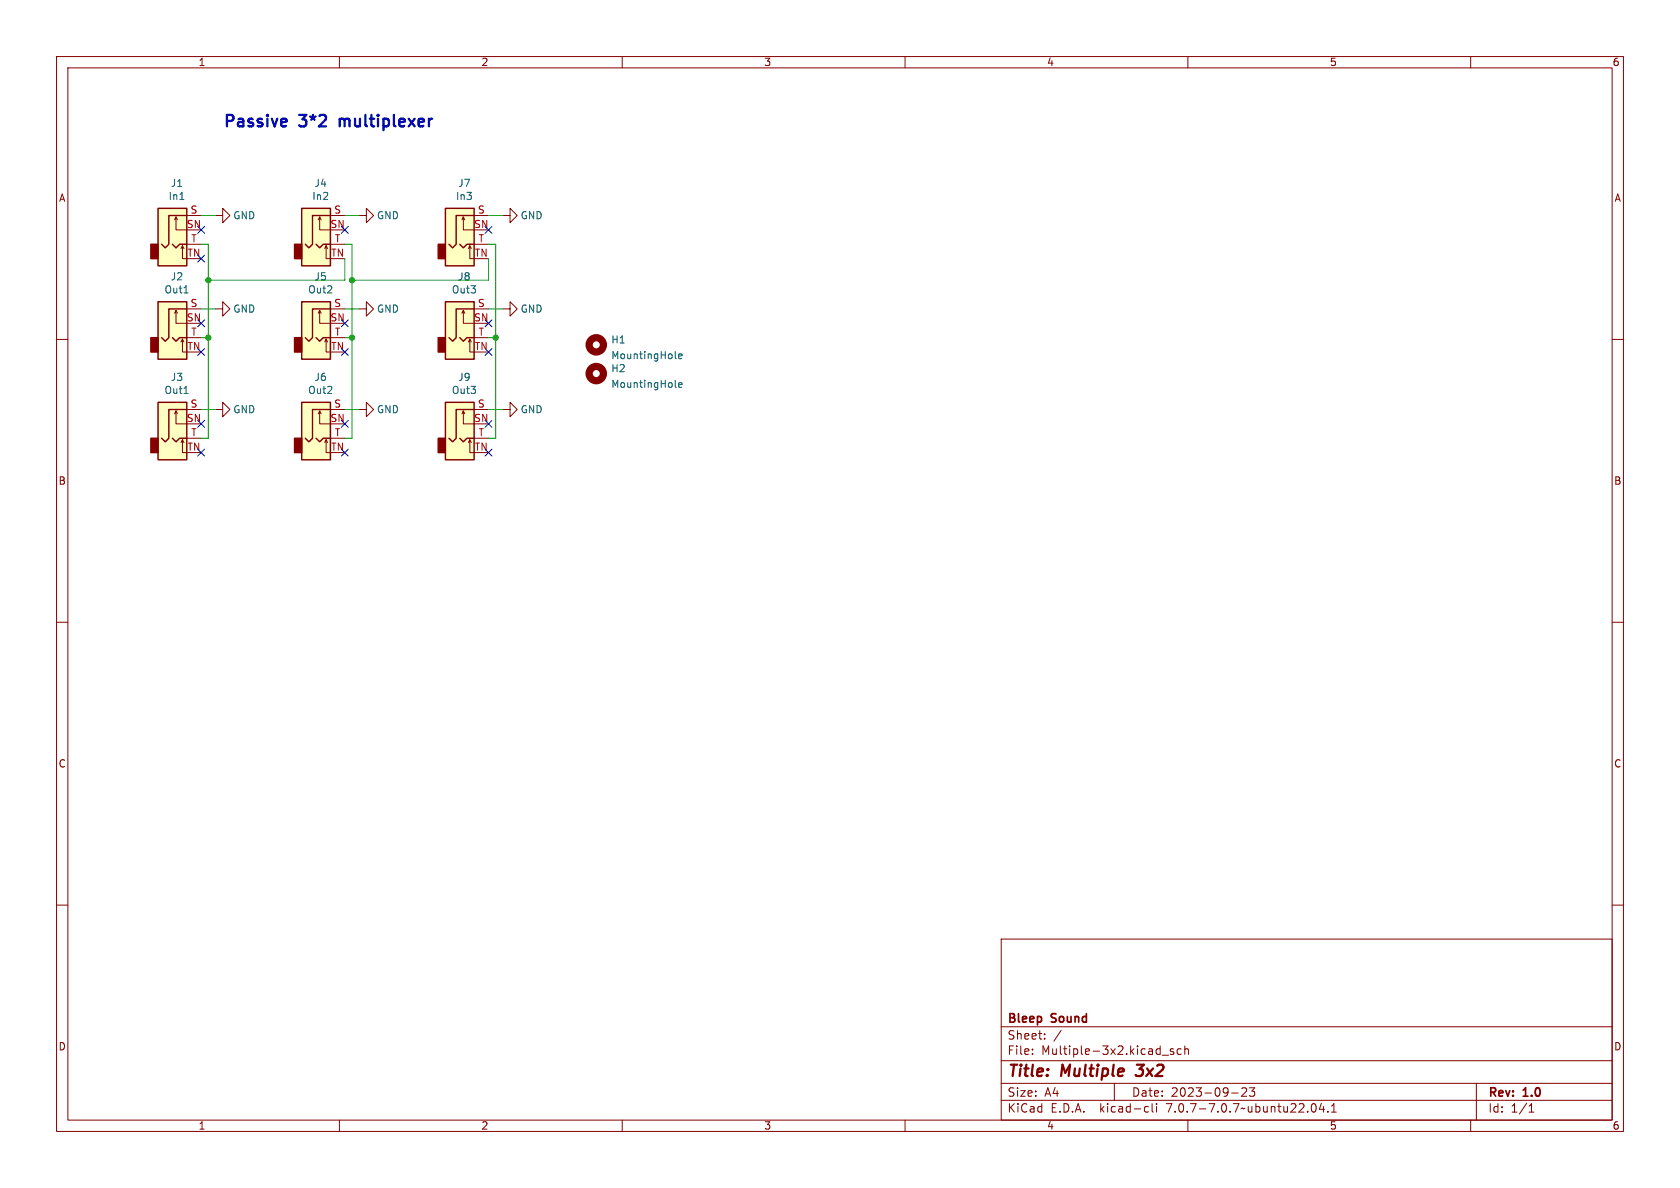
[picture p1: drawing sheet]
<svg xmlns="http://www.w3.org/2000/svg" width="297mm" height="210mm" viewBox="0 0 297 210" stroke-linecap="round" stroke-linejoin="round" font-family="sans-serif">
<g fill="none" stroke="#840000" stroke-width=".18">
<path d="M10 10h277v190h-277zM12 12h273v186h-273zM60 10v2M110 10v2M160 10v2M210 10v2M260 10v2M30.9 38.9l.2-.5v2.2h1.9M31.1 38.4l.3 .5M33 38.1h2.6M38.1 38.1h1.3v-1.3l1.2 1.3-1.2 1.3v-1.3M56.3 38.9l.2-.5v2.2h1.9"/>
<path d="M56.5 38.4l.3 .5M58.4 38.1h2.6M63.5 38.1h1.3v-1.3l1.2 1.3-1.2 1.3v-1.3M81.7 38.9l.2-.5v2.2h1.9M81.9 38.4l.3 .5M83.8 38.1h2.6M88.9 38.1h1.3v-1.3l1.2 1.3-1.2 1.3v-1.3M10 60h2M30.9 55.4l.2-.5v2.3h1.9M31.1 54.9l.3 .5M32 43.9l.3-.5v2.3h.7M32.3 43.4l.2 .5"/>
<path d="M32.3 59.9l.2 .6M33 43.2h2.6M33 54.6h2.6M33 59.7h2.6M38.1 54.6h1.3v-1.3l1.2 1.3-1.2 1.3v-1.3M56.3 55.4l.2-.5v2.3h1.9M56.5 54.9l.3 .5M57.4 43.9l.3-.5v2.3h.7M57.7 43.4l.2 .5M57.7 59.9l.2 .6M58.4 43.2h2.6M58.4 54.6h2.6"/>
<path d="M58.4 59.7h2.6M63.5 54.6h1.3v-1.3l1.2 1.3-1.2 1.3v-1.3M81.7 55.4l.2-.5v2.3h1.9M81.9 54.9l.3 .5M82.8 43.9l.3-.5v2.3h.7M83.1 43.4l.2 .5M83.1 59.9l.2 .6M83.8 43.2h2.6M83.8 54.6h2.6M83.8 59.7h2.6M88.9 54.6h1.3v-1.3l1.2 1.3-1.2 1.3v-1.3M285 60h2"/>
<path d="M30.9 73.2l.2-.6v2.3h1.9M31.1 72.6l.3 .6M32 78.2l.3-.5v2.3h.7M32 60.5l.3-.6v2.3h.7M32.3 77.7l.2 .5M33 72.4h2.6M33 77.5h2.6M38.1 72.4h1.3v-1.3l1.2 1.3-1.2 1.3v-1.3M56.3 73.2l.2-.6v2.3h1.9M56.5 72.6l.3 .6M57.4 78.2l.3-.5v2.3h.7M57.4 60.5l.3-.6v2.3h.7"/>
<path d="M57.7 77.7l.2 .5M58.4 72.4h2.6M58.4 77.5h2.6M63.5 72.4h1.3v-1.3l1.2 1.3-1.2 1.3v-1.3M81.7 73.2l.2-.6v2.3h1.9M81.9 72.6l.3 .6M82.8 60.5l.3-.6v2.3h.7M82.8 78.2l.3-.5v2.3h.7M83.1 77.7l.2 .5M83.8 72.4h2.6M83.8 77.5h2.6M88.9 72.4h1.3v-1.3l1.2 1.3-1.2 1.3v-1.3"/>
<path d="M10 110h2M285 110h2M10 160h2M285 160h2M177 166h108v32h-108zM60 198v2M110 198v2M160 198v2M177 194.5h108M177 191.5h108M177 187.5h108M177 181.5h108"/>
<path d="M182.5 186.3v.1M182.5 185.5v.1M184.7 183.6v.1M184.7 182.8v.1M187.6 182.1l-1.3 2M197 191.5v3M202.6 195.6l.4 .1M203 196.5l-.4 .1M203.7 195.1v1.3l.2 .2M204.5 195.1v.1M204.5 195.6v1M205.5 186.5h1.1"/>
<path d="M207.5 185.5l-.4-.1-.2 .2 .1 .2 .5 .2v.3h-.6M208.8 185.5l-.4-.1-.3 .3v.4l.1 .2h.6M209.5 185.5l.2-.1 .3 .1 .1 .9M209.5 184.9v1.5M210 198v2M217.7 193.2h1.2M219.5 192.4l.6-.1 .2 .1 .1 .3-.9 1.1h.9M220.9 192.3h.9l-.5 .6 .4 .1v.7l-.2 .1h-.4l-.2-.1M232 195.2l.2-.1a.81 .81 0 0 1 .6 .6 .81 .81 0 0 1-.3 .8l-.2 .1a.81 .81 0 0 1-.6-.6 .81 .81 0 0 1 .3-.8zM233.6 195l-.4 1.1h1M234 195.6v1M234.7 196.5v.1"/>
<path d="M235.4 196.6h.8M235.4 195.5l.4-.4v1.5M260 198v2M261 191.5v6.5M270.3 196.6h.9M270.3 195.5l.4-.4v1.5"/>
</g>
<path d="M200.8 190l.2 .2M201 188.2h1.2" fill="none" stroke="#840000" stroke-width=".4"/>
<g fill="#ffffc2" stroke="#ffffc2" stroke-width=".18">
<path d="M53.3 36.8h5.1v10.2h-5.1z"/>
<path d="M78.7 36.8h5.1v10.2h-5.1z"/>
<path d="M78.7 53.3h5.1v10.2h-5.1z"/>
<path d="M78.7 71.1h5.1v10.2h-5.1z"/>
<path d="M27.9 71.1h5.1v10.2h-5.1z"/>
<path d="M27.9 36.8h5.1v10.2h-5.1z"/>
<path d="M53.3 71.1h5.1v10.2h-5.1z"/>
<path d="M53.3 53.3h5.1v10.2h-5.1z"/>
<path d="M27.9 53.3h5.1v10.2h-5.1z"/>
</g>
<g fill="#840000" stroke="#840000" stroke-width=".25">
<path d="M52.1 43.2h1.2v2.5h-1.2z"/>
<path d="M77.5 43.2h1.2v2.5h-1.2z"/>
<path d="M77.5 59.7h1.2v2.5h-1.2z"/>
<path d="M77.5 77.5h1.2v2.5h-1.2z"/>
<path d="M26.7 77.5h1.2v2.5h-1.2z"/>
<path d="M26.7 43.2h1.2v2.5h-1.2z"/>
<path d="M52.1 77.5h1.2v2.5h-1.2z"/>
<path d="M52.1 59.7h1.2v2.5h-1.2z"/>
<path d="M26.7 59.7h1.2v2.5h-1.2z"/>
</g>
<g fill="none" stroke="#840000" stroke-width=".25">
<path d="M27.9 36.8h5.1v10.2h-5.1zM33 38.1h-3.2v5.1l-.6 .6-.6-.6M53.3 36.8h5.1v10.2h-5.1zM58.4 38.1h-3.2v5.1l-.6 .6-.6-.6M78.7 36.8h5.1v10.2h-5.1zM83.8 38.1h-3.2v5.1l-.6 .6-.6-.6M27.9 53.3h5.1v10.2h-5.1zM30.5 43.2l.6 .6 .6-.6h1.3M30.5 59.7l.6 .6 .6-.6h1.3M33 54.6h-3.2v5.1l-.6 .6-.6-.6M53.3 53.3h5.1v10.2h-5.1zM55.9 43.2l.6 .6 .6-.6h1.3"/>
<path d="M55.9 59.7l.6 .6 .6-.6h1.3M58.4 54.6h-3.2v5.1l-.6 .6-.6-.6M78.7 53.3h5.1v10.2h-5.1zM81.3 43.2l.6 .6 .6-.6h1.3M81.3 59.7l.6 .6 .6-.6h1.3M83.8 54.6h-3.2v5.1l-.6 .6-.6-.6M27.9 71.1h5.1v10.2h-5.1zM30.5 77.5l.6 .6 .6-.6h1.3M33 72.4h-3.2v5.1l-.6 .6-.6-.6M53.3 71.1h5.1v10.2h-5.1zM55.9 77.5l.6 .6 .6-.6h1.3M58.4 72.4h-3.2v5.1l-.6 .6-.6-.6"/>
<path d="M78.7 71.1h5.1v10.2h-5.1zM81.3 77.5l.6 .6 .6-.6h1.3M83.8 72.4h-3.2v5.1l-.6 .6-.6-.6"/>
</g>
<g fill="none" stroke="#840000" stroke-width="1.3">
<circle cx="105.4" cy="61" r="1.27"/>
<circle cx="105.4" cy="66" r="1.27"/>
</g>
<path d="M31.8 35.3h.7M32.5 51.8h.8M32.5 69.6h.8M119.4 68.3l.2 .2M119.4 63.2l.2 .2M120 68.1l.6-.2-.1-.2-.3-.1-.2 .2v.6h.5M120 63l.6-.1-.1-.3h-.3l-.2 .1v.6h.5" fill="none" stroke="#006464" stroke-width=".18"/>
<path d="M60.1 21v1.3M60.2 21.1l-.1 .1" fill="none" stroke="#0000c2" stroke-width=".41"/>
<g fill="none" stroke="#009600" stroke-width=".18">
<path d="M35.6 38.1h2.5M61 38.1h2.5M86.4 38.1h2.5M35.6 43.2h1.2v34.3h-1.2M35.6 54.6h2.5M35.6 59.7h1.2M61 43.2h1.2v34.3h-1.2M61 45.7v3.8h-24.2M61 54.6h2.5M61 59.7h1.2M86.4 43.2h1.2v34.3h-1.2M86.4 54.6h2.5"/>
<path d="M86.4 45.7v3.8h-24.2M86.4 59.7h1.2M35.6 72.4h2.5M61 72.4h2.5M86.4 72.4h2.5"/>
</g>
<g fill="none" stroke="#000084" stroke-width=".18">
<path d="M35 45.1l1.2 1.2M35 56.5l1.2 1.3M35 40l1.2 1.2M36.2 45.1l-1.2 1.2M36.2 56.5l-1.2 1.3M36.2 40l-1.2 1.2M60.4 56.5l1.2 1.3M60.4 40l1.2 1.2M61.6 56.5l-1.2 1.3M61.6 40l-1.2 1.2M85.8 40l1.2 1.2M85.8 56.5l1.2 1.3"/>
<path d="M87 40l-1.2 1.2M87 56.5l-1.2 1.3M35 74.3l1.2 1.2M35 61.6l1.2 1.2M35 79.4l1.2 1.2M36.2 74.3l-1.2 1.2M36.2 61.6l-1.2 1.2M36.2 79.4l-1.2 1.2M60.4 61.6l1.2 1.2M60.4 79.4l1.2 1.2M60.4 74.3l1.2 1.2M61.6 61.6l-1.2 1.2"/>
<path d="M61.6 79.4l-1.2 1.2M61.6 74.3l-1.2 1.2M85.8 79.4l1.2 1.2M85.8 74.3l1.2 1.2M85.8 61.6l1.2 1.2M87 79.4l-1.2 1.2M87 74.3l-1.2 1.2M87 61.6l-1.2 1.2"/>
</g>
<g fill="#009600" stroke="#009600" stroke-width=".18">
<circle cx="62.2" cy="59.7" r=".46"/>
<circle cx="36.8" cy="59.7" r=".46"/>
<circle cx="36.8" cy="49.5" r=".46"/>
<circle cx="87.6" cy="59.7" r=".46"/>
<circle cx="62.2" cy="49.5" r=".46"/>
</g>
<g font-size="2.8" fill="#0000c2">
<text x="39.4" y="22.6">Passive</text>
<text x="53.1" y="22.6">3*2</text>
<text x="60.9" y="22.6">multiplexer</text>
</g>
<g font-size="2.8" fill="#840000">
<text x="178" y="190.9">Title:</text>
<text x="187.7" y="190.9">Multiple</text>
<text x="201.8" y="190.9">3x2</text>
</g>
<g font-size="2.1" fill="#840000">
<text x="178" y="184">Sheet:</text>
<text x="178" y="181.2">Bleep</text>
<text x="186" y="181.2">Sound</text>
<text x="178" y="186.7">File:</text>
<text x="184.1" y="186.7">Multiple-3x2.kicad_sch</text>
<text x="178" y="196.9">KiCad</text>
<text x="178" y="194.1">Size:</text>
<text x="184.7" y="194.1">A4</text>
<text x="185.7" y="196.9">E.D.A.</text>
<text x="194.6" y="196.9">kicad-cli</text>
<text x="200" y="194.1">Date:</text>
<text x="206.5" y="196.9">7.0.7-7.0.7~ubuntu22.04.1</text>
<text x="207" y="194.1">2023-09-23</text>
<text x="263" y="194.3">Rev:</text>
<text x="263" y="196.9">Id:</text>
<text x="267.1" y="196.9">1/1</text>
<text x="269.4" y="194.3">1.0</text>
</g>
<g font-size="1.8" fill="#840000">
<text x="35" y="11.9">1</text>
<text x="85" y="11.9">2</text>
<text x="135" y="11.9">3</text>
<text x="185" y="11.9">4</text>
<text x="235" y="11.9">5</text>
<text x="285" y="11.9">6</text>
<text x="10.3" y="35.9">A</text>
<text x="285.3" y="35.9">A</text>
<text x="10.3" y="85.9">B</text>
<text x="285.3" y="85.9">B</text>
<text x="10.3" y="135.9">C</text>
<text x="285.3" y="135.9">C</text>
<text x="10.3" y="185.9">D</text>
<text x="285.3" y="185.9">D</text>
<text x="35" y="199.9">1</text>
<text x="85" y="199.9">2</text>
<text x="135" y="199.9">3</text>
<text x="185" y="199.9">4</text>
<text x="235" y="199.9">5</text>
<text x="285" y="199.9">6</text>
</g>
<g font-size="1.8" fill="#006464">
<text x="29.7" y="35.6">In1</text>
<text x="30.1" y="33.2">J1</text>
<text x="55.1" y="35.6">In2</text>
<text x="55.5" y="33.2">J4</text>
<text x="80.5" y="35.6">In3</text>
<text x="80.9" y="33.2">J7</text>
<text x="41.1" y="39">GND</text>
<text x="66.5" y="39">GND</text>
<text x="91.9" y="39">GND</text>
<text x="29" y="52.1">Out1</text>
<text x="30.1" y="49.8">J2</text>
<text x="54.4" y="52.1">Out2</text>
<text x="55.5" y="49.8">J5</text>
<text x="79.8" y="52.1">Out3</text>
<text x="80.9" y="49.8">J8</text>
<text x="41.1" y="55.5">GND</text>
<text x="66.5" y="55.5">GND</text>
<text x="91.9" y="55.5">GND</text>
<text x="108" y="66">H2</text>
<text x="108" y="60.9">H1</text>
<text x="108" y="63.7">MountingHole</text>
<text x="29" y="69.9">Out1</text>
<text x="30.1" y="67.5">J3</text>
<text x="54.4" y="69.9">Out2</text>
<text x="55.5" y="67.5">J6</text>
<text x="79.8" y="69.9">Out3</text>
<text x="80.9" y="67.5">J9</text>
<text x="108" y="68.8">MountingHole</text>
<text x="41.1" y="73.3">GND</text>
<text x="66.5" y="73.3">GND</text>
<text x="91.9" y="73.3">GND</text>
</g>
<g font-size="1.8" fill="#a90000">
<text x="32.9" y="40.4">SN</text>
<text x="33.6" y="37.8">S</text>
<text x="58.3" y="40.4">SN</text>
<text x="59" y="37.8">S</text>
<text x="83.7" y="40.4">SN</text>
<text x="84.4" y="37.8">S</text>
<text x="33" y="45.5">TN</text>
<text x="33.7" y="42.9">T</text>
<text x="58.4" y="45.5">TN</text>
<text x="59.1" y="42.9">T</text>
<text x="83.8" y="45.5">TN</text>
<text x="84.5" y="42.9">T</text>
<text x="32.9" y="56.9">SN</text>
<text x="33.6" y="54.4">S</text>
<text x="33.7" y="59.4">T</text>
<text x="58.3" y="56.9">SN</text>
<text x="59" y="54.4">S</text>
<text x="59.1" y="59.4">T</text>
<text x="83.7" y="56.9">SN</text>
<text x="84.4" y="54.4">S</text>
<text x="84.5" y="59.4">T</text>
<text x="33" y="62">TN</text>
<text x="58.4" y="62">TN</text>
<text x="83.8" y="62">TN</text>
<text x="32.9" y="74.7">SN</text>
<text x="33.6" y="72.1">S</text>
<text x="33.7" y="77.2">T</text>
<text x="58.3" y="74.7">SN</text>
<text x="59" y="72.1">S</text>
<text x="59.1" y="77.2">T</text>
<text x="83.7" y="74.7">SN</text>
<text x="84.4" y="72.1">S</text>
<text x="84.5" y="77.2">T</text>
<text x="33" y="79.8">TN</text>
<text x="58.4" y="79.8">TN</text>
<text x="83.8" y="79.8">TN</text>
</g>
</svg>
